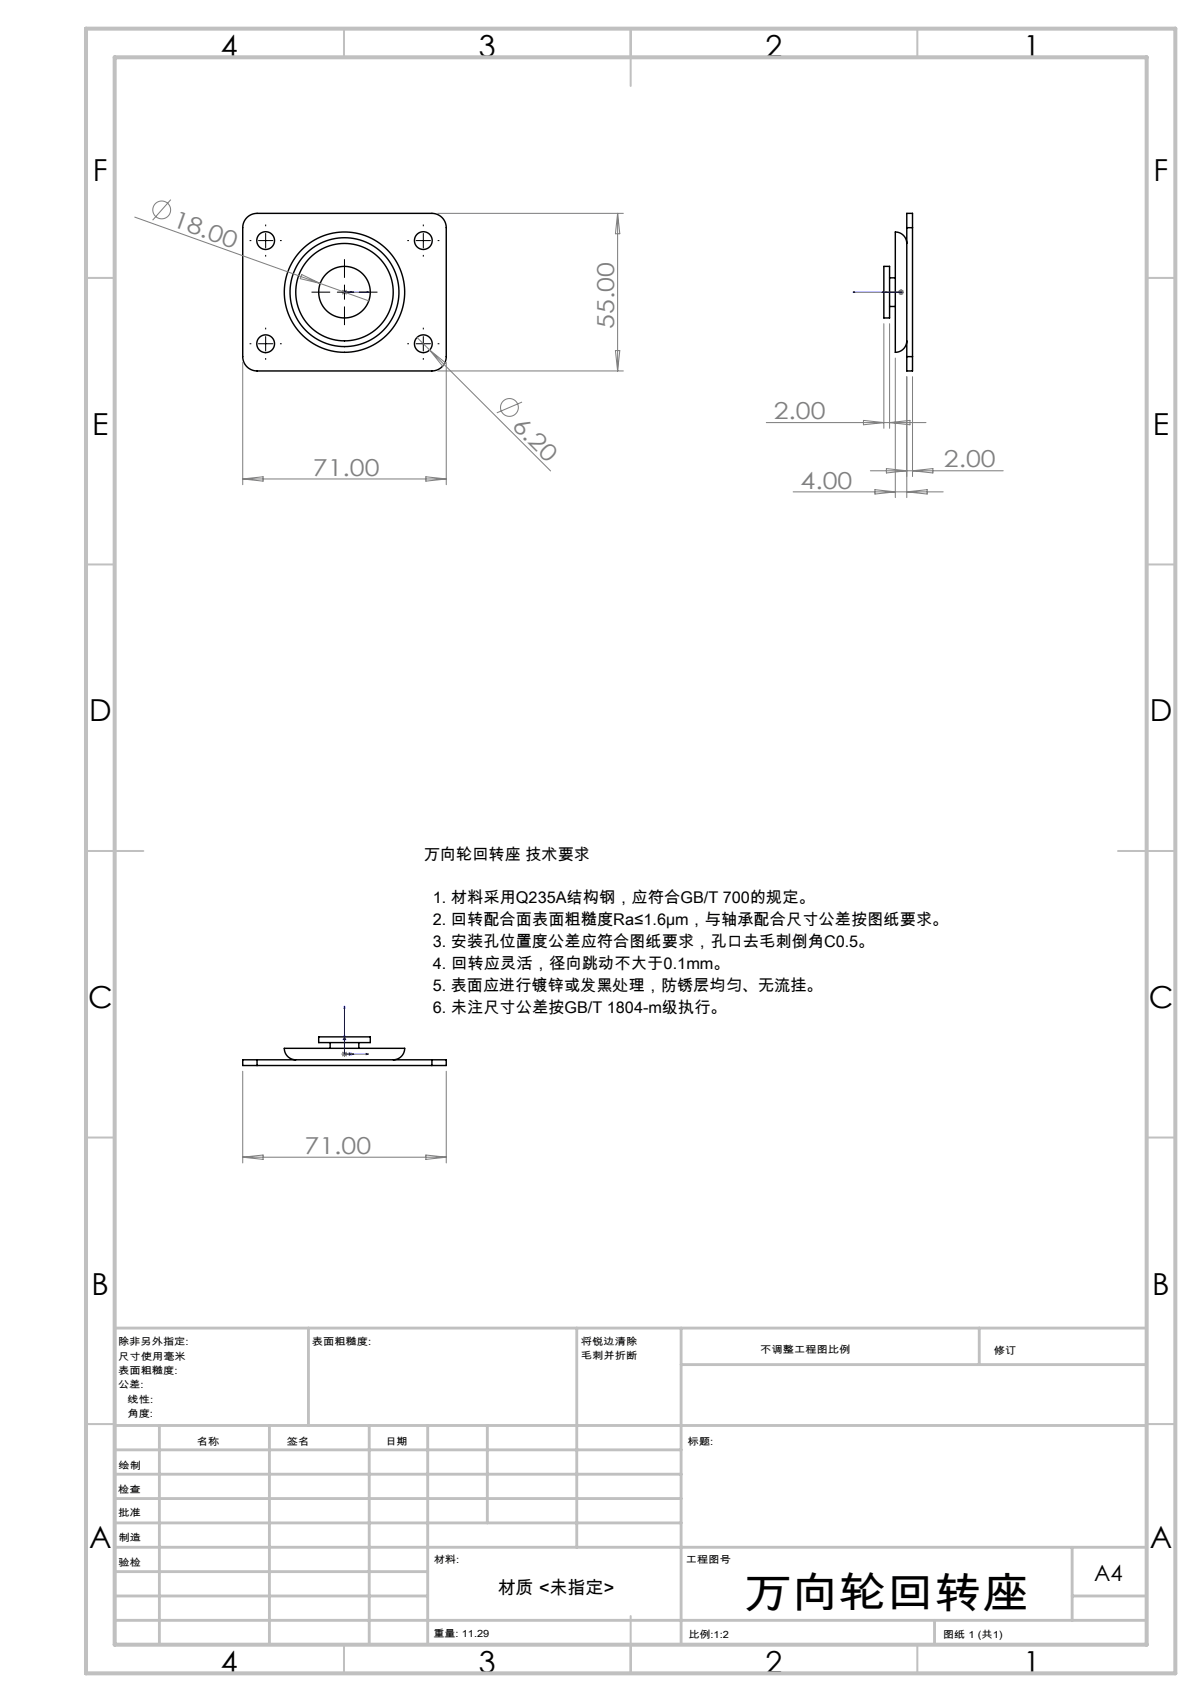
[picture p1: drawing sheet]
<svg xmlns="http://www.w3.org/2000/svg" width="210mm" height="297mm" viewBox="0 0 210 297" stroke-linecap="round" stroke-linejoin="round" font-family="sans-serif">
<g fill="none" stroke="#000" stroke-width=".25">
<path d="M43.1 38l.7-.5 1-.3h30.5a2.5 2.5 0 0 1 2.5 2.5v22.5a2.5 2.5 0 0 1-2.5 2.5h-30.5a2.5 2.5 0 0 1-2.5-2.5v-22.5l.3-1.1zM158.2 39.7v-2.5h1v2.5M158.2 39.7h1M158.2 39.7v22.5M159.2 39.7v22.5M154.2 46.5h1v9h-1zM155.2 53.5h1M155.2 48.5h1M158.2 42.5a1.93 1.93 0 0 0-2-2v20.9a1.88 1.88 0 0 0 2-1.9M158.2 62.2v2.5h1v-2.5M158.2 62.2h1M44.8 184.9h-2.5v1h2.5"/>
<path d="M44.8 184.9v1M44.8 184.9h30.5M44.8 185.9h30.5M51.6 184.9a1.91 1.91 0 0 1-2-2h20.9a1.91 1.91 0 0 1-1.9 2M55.6 180.9h9v1h-9zM57.6 181.9v1M62.6 181.9v1M75.3 184.9h2.5v1h-2.5M75.3 184.9v1"/>
<circle cx="46.3" cy="42" r="1.55"/>
<circle cx="46.3" cy="60" r="1.55"/>
<circle cx="60.1" cy="51" r="9.5"/>
<circle cx="60.1" cy="51" r="4.5"/>
<circle cx="60.1" cy="51" r="8.5"/>
<circle cx="60.1" cy="51" r="10.5"/>
<circle cx="73.8" cy="42" r="1.55"/>
<circle cx="73.8" cy="60" r="1.55"/>
</g>
<g fill="none" stroke="#808080" stroke-width=".18">
<path d="M23.5 37.9l40.8 14.6M29.8 34.8l-3.2 3.6M76.3 37.2h32.4M107.7 37.2v27.5M107.7 37.2l.4 3.6h-.8zM52.6 47.9l3.2 1.6-3.4-.9zM59.6 51h1M59.7 50.6l.7 .7M60.1 50.5v1M60.4 50.6l-.7 .7M72.7 58.9l2.2 2.2M154.2 56.5v18.2"/>
<path d="M155.2 56.5v18.2M156.7 51h1M156.8 50.6l.7 .7M157.2 50.5v1M157.5 50.6l-.7 .7M42.3 63.2v21.4M74.9 61.1l21.1 21.1M74.9 61.1l2.8 2.2-.5 .6zM76.3 64.7h32.4M77.8 63.2v21.4M91.1 70.2l-4.4 1.8M107.3 61.2h.8l-.4 3.5z"/>
<path d="M133.7 73.7h27.8M150.6 73.4l3.6 .3-3.6 .4zM155.2 73.7l3.5-.3v.7zM156.2 62.5v24.3M158.2 65.7v21.1M159.2 65.7v17.5M42.3 83.6h35.5M42.3 83.6l3.6-.4v.8zM74.3 83.2l3.5 .4-3.5 .4zM138.3 85.8h26.2M151.8 82.2h23.2M152.6 85.4l3.6 .4-3.6 .4z"/>
<path d="M154.6 81.8l3.6 .4-3.6 .3zM158.2 85.8l3.5-.4v.8zM159.2 82.2l3.5-.4v.7zM42.3 186.9v16M59.6 183.9h1M59.7 183.6l.7 .7M60.1 183.4v1M60.4 183.6l-.7 .7M77.8 186.9v16M42.3 201.9l3.6-.3v.7zM42.3 201.9h35.5M74.3 201.6l3.5 .3-3.5 .4z"/>
<circle cx="28.2" cy="36.6" r="1.56"/>
<circle cx="88.9" cy="71.1" r="1.56"/>
</g>
<g fill="none" stroke="#00f" stroke-width=".18">
<path d="M59.9 51h.4zM60 51h.2zM60.1 51h.1M60.1 51h4.2M60.9 51h.9zM63.9 51h.4zM148.8 51h.4zM148.8 51h8.4M153.8 51h.8zM156.9 51h.5zM157.1 51h.2zM157.2 51h.1"/>
<path d="M60.1 175.5l.1 .5h-.2zM60.1 175.5v8.4h4.2M60.1 180.6l.2 .8h-.4zM60.9 183.7l.9 .2-.9 .2zM63.9 183.8l.4 .1-.4 .1z"/>
</g>
<g fill="none" stroke="#000" stroke-width=".18" stroke-dasharray="15.2 1.3 1.3 1.3" stroke-linecap="butt">
<path d="M46.3 39.5v-.3M73.8 39.5v-.3M43.8 60h-.3M43.8 42h-.3M46.3 57.5v-.3M46.3 44.5v.3M48.8 60h.3M48.8 42h.3M57.6 51h-3.3M60.1 48.5v-3.3M60.1 53.5v3.2M62.6 51h3.2"/>
<path d="M71.3 42h-.3M71.3 60h-.3M73.8 44.5v.3M73.8 57.5v-.3M76.3 42h.3M76.3 60h.3M46.3 62.5v.3M73.8 62.5v.3"/>
</g>
<g fill="none" stroke="#c0c0c0" stroke-width=".35">
<path d="M60 5v5M110 5v10M160 5v5M15 48.5h5M200 48.5h5M15 98.5h5M200 98.5h5M15 148.5h10M195 148.5h10M15 198.5h5M200 198.5h5M15 248.5h5"/>
<path d="M200 248.5h5M60 287v5M110 282v10M160 287v5"/>
</g>
<g fill="none" stroke="#c0c0c0" stroke-width=".5">
<path d="M53.8 231.8v17M100.6 231.8v38.2M118.8 231.8v55.2M118.8 238.1h81.2M170.8 231.8v6.3M200 231.8h-180v55.2M20 248.8h180M20 257.3h98.8M20 253h98.8M27.8 248.8v38.2M47 248.8v38.2M64.4 248.8v38.2"/>
<path d="M74.6 248.8v38.2M85 248.8v17M20 265.8h98.8M20 261.5h98.8M20 278.5h54.6M20 274.3h54.6M20 270h180M187 278.5h13M187 270v12.8M20 282.8h180M163 282.8v4.2"/>
</g>
<path d="M15 5h190v287h-190zM20 10h180v277h-180z" fill="none" stroke="#c0c0c0" stroke-width=".7"/>
<path d="M45.1 42h2.5M45.1 60h2.5M46.3 40.7v2.5M46.3 58.7v2.5M58.8 51h2.5M60.1 49.7v2.5M72.6 42h2.5M72.6 60h2.5M73.8 40.7v2.5M73.8 58.7v2.5" fill="none" stroke="#000" stroke-width=".18"/>
<g fill="#00f">
<path d="M63.9 51h.4zM60 51h.2z"/>
<path d="M60.9 51h.9zM59.9 51h.4zM63.9 183.8l.4 .1-.4 .1zM60.1 175.5l.1 .5h-.2z"/>
<path d="M60.9 183.7l.9 .2-.9 .2zM60.1 180.6l.2 .8h-.4zM157.1 51h.2zM148.8 51h.4zM156.9 51h.5zM153.8 51h.8z"/>
</g>
<text font-size="7.4" x="129.7" y="280.5">万向轮回转座</text>
<g font-size="5.3">
<text x="38.5" y="9.9">4</text>
<text x="83.5" y="9.9">3</text>
<text x="133.5" y="9.9">2</text>
<text x="178.5" y="9.9">1</text>
<text x="16.2" y="31.6">F</text>
<text x="201.2" y="31.6">F</text>
<text x="16.1" y="75.9">E</text>
<text x="201.1" y="75.9">E</text>
<text x="15.5" y="125.9">D</text>
<text x="200.5" y="125.9">D</text>
<text x="15.4" y="175.9">C</text>
<text x="200.4" y="175.9">C</text>
<text x="16" y="225.9">B</text>
<text x="201" y="225.9">B</text>
<text x="15.5" y="270.1">A</text>
<text x="200.5" y="270.1">A</text>
<text x="38.5" y="291.9">4</text>
<text x="83.5" y="291.9">3</text>
<text x="133.5" y="291.9">2</text>
<text x="178.5" y="291.9">1</text>
</g>
<g font-size="4.1" fill="#808080">
<text x="29.9" y="39.5" transform="rotate(20 29.9 39.5)">18.00</text>
<text x="107.1" y="57.4" transform="rotate(-90 107.1 57.4)">55.00</text>
<text x="89.1" y="74.4" transform="rotate(45 89.1 74.4)">6.20</text>
<text x="135" y="73.2">2.00</text>
<text x="54.6" y="83">71.00</text>
<text x="164.6" y="81.6">2.00</text>
<text x="139.6" y="85.3">4.00</text>
<text x="53.1" y="201.4">71.00</text>
</g>
<text font-size="3.9" x="190.9" y="275.8">A4</text>
<text font-size="3.2" x="86.8" y="278.1">材质 &lt;未指定&gt;</text>
<g font-size="2.8">
<text x="73.9" y="150">万向轮回转座 技术要求</text>
<text x="75.5" y="161.5">2. 回转配合面表面粗糙度Ra≤1.6μm，与轴承配合尺寸公差按图纸要求。</text>
<text x="75.5" y="157.7">1. 材料采用Q235A结构钢，应符合GB/T 700的规定。</text>
<text x="75.5" y="165.3">3. 安装孔位置度公差应符合图纸要求，孔口去毛刺倒角C0.5。</text>
<text x="75.5" y="172.9">5. 表面应进行镀锌或发黑处理，防锈层均匀、无流挂。</text>
<text x="75.5" y="169.1">4. 回转应灵活，径向跳动不大于0.1mm。</text>
<text x="75.5" y="176.8">6. 未注尺寸公差按GB/T 1804-m级执行。</text>
</g>
<g font-size="1.7">
<text x="20.6" y="234.8">除非另外指定:</text>
<text x="20.6" y="237.3">尺寸使用毫米</text>
<text x="20.6" y="239.8">表面粗糙度:</text>
<text x="54.4" y="234.8">表面粗糙度:</text>
<text x="101.3" y="234.7">将锐边清除</text>
<text x="101.3" y="237.2">毛刺并折断</text>
<text x="132.6" y="236.2">不调整工程图比例</text>
<text x="173.3" y="236.4">修订</text>
<text x="20.6" y="242.3">公差:</text>
<text x="22.2" y="244.8">线性:</text>
<text x="22.2" y="247.3">角度:</text>
<text x="20.7" y="256.3">绘制</text>
<text x="34.3" y="252.2">名称</text>
<text x="50" y="252.1">签名</text>
<text x="67.2" y="252.1">日期</text>
<text x="120" y="252.1">标题:</text>
<text x="20.6" y="260.5">检查</text>
<text x="20.6" y="264.5">批准</text>
<text x="20.7" y="269">制造</text>
<text x="20.7" y="273.3">验检</text>
<text x="75.6" y="272.7">材料:</text>
<text x="119.6" y="272.7">工程图号</text>
<text x="75.6" y="285.7">重量: 11.29</text>
<text x="120.1" y="285.8">比例:1:2</text>
<text x="164.5" y="285.8">图纸 1 (共1)</text>
</g>
</svg>
